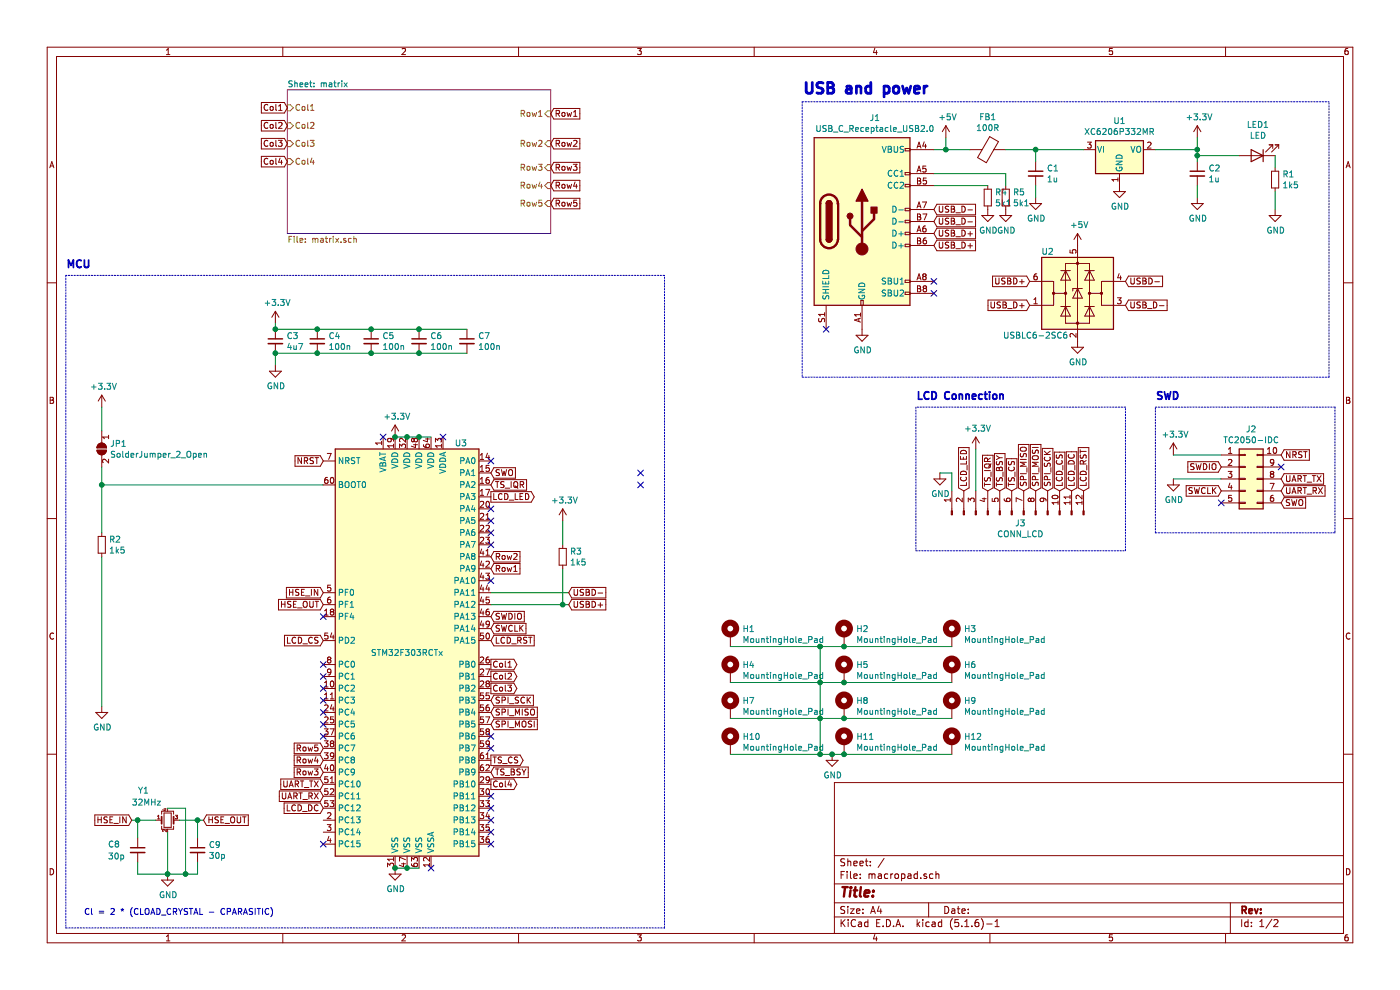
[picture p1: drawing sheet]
EESchema Schematic File Version 4
EELAYER 30 0
EELAYER END
$Descr A4 11693 8268
encoding utf-8
Sheet 1 2
Title ""
Date ""
Rev ""
Comp ""
Comment1 ""
Comment2 ""
Comment3 ""
Comment4 ""
$EndDescr
NoConn ~ 6900 2750
Wire Notes Line
	11100 3150 11100 850 
Wire Notes Line
	6700 3150 11100 3150
Wire Notes Line
	6700 850  6700 3150
$Comp
L Regulator_Linear:XC6206PxxxMR U1
U 1 1
P 9350 1250
F 0 "U1" H 9350 1492 50  0000 C CNN
F 1 "XC6206P332MR" H 9350 1401 50  0000 C CNN
F 2 "Package_TO_SOT_SMD:SOT-23" H 9350 1475 50  0001 C CIN
F 3 "https://www.torexsemi.com/file/xc6206/XC6206.pdf" H 9350 1250 50  0001 C CNN
	1    9350 1250
	1    0    0    -1  
$EndComp
Wire Wire Line
	10650 1600 10650 1750
$Comp
L power:GND #PWR06
U 1 1
P 10650 1750
F 0 "#PWR06" H 10650 1500 50  0001 C CNN
F 1 "GND" H 10655 1577 50  0000 C CNN
F 2 "" H 10650 1750 50  0001 C CNN
F 3 "" H 10650 1750 50  0001 C CNN
	1    10650 1750
	1    0    0    -1  
$EndComp
Wire Wire Line
	10650 1300 10650 1400
$Comp
L Device:R_Small R1
U 1 1
P 10650 1500
F 0 "R1" H 10709 1546 50  0000 L CNN
F 1 "1k5" H 10709 1455 50  0000 L CNN
F 2 "Resistor_SMD:R_0603_1608Metric_Pad1.05x0.95mm_HandSolder" H 10650 1500 50  0001 C CNN
F 3 "~" H 10650 1500 50  0001 C CNN
	1    10650 1500
	1    0    0    -1  
$EndComp
$Comp
L Device:LED LED1
U 1 1
P 10500 1300
F 0 "LED1" H 10493 1045 50  0000 C CNN
F 1 "LED" H 10493 1136 50  0000 C CNN
F 2 "LED_SMD:LED_0603_1608Metric_Pad1.05x0.95mm_HandSolder" H 10500 1300 50  0001 C CNN
F 3 "~" H 10500 1300 50  0001 C CNN
	1    10500 1300
	-1   0    0    1   
$EndComp
Wire Wire Line
	10000 1300 10000 1350
Connection ~ 10000 1300
Wire Wire Line
	10000 1300 10350 1300
$Comp
L power:GND #PWR05
U 1 1
P 10000 1650
F 0 "#PWR05" H 10000 1400 50  0001 C CNN
F 1 "GND" H 10005 1477 50  0000 C CNN
F 2 "" H 10000 1650 50  0001 C CNN
F 3 "" H 10000 1650 50  0001 C CNN
	1    10000 1650
	1    0    0    -1  
$EndComp
Wire Wire Line
	10000 1550 10000 1650
$Comp
L Device:C_Small C2
U 1 1
P 10000 1450
F 0 "C2" H 10092 1496 50  0000 L CNN
F 1 "1u" H 10092 1405 50  0000 L CNN
F 2 "Capacitor_SMD:C_0603_1608Metric_Pad1.05x0.95mm_HandSolder" H 10000 1450 50  0001 C CNN
F 3 "~" H 10000 1450 50  0001 C CNN
	1    10000 1450
	1    0    0    -1  
$EndComp
Wire Wire Line
	10000 1250 10000 1300
Wire Wire Line
	9650 1250 10000 1250
$Comp
L power:GND #PWR03
U 1 1
P 9350 1550
F 0 "#PWR03" H 9350 1300 50  0001 C CNN
F 1 "GND" H 9355 1377 50  0000 C CNN
F 2 "" H 9350 1550 50  0001 C CNN
F 3 "" H 9350 1550 50  0001 C CNN
	1    9350 1550
	1    0    0    -1  
$EndComp
$Comp
L power:GND #PWR04
U 1 1
P 8650 1650
F 0 "#PWR04" H 8650 1400 50  0001 C CNN
F 1 "GND" H 8655 1477 50  0000 C CNN
F 2 "" H 8650 1650 50  0001 C CNN
F 3 "" H 8650 1650 50  0001 C CNN
	1    8650 1650
	1    0    0    -1  
$EndComp
Wire Wire Line
	8650 1550 8650 1650
Wire Wire Line
	8650 1250 8650 1350
Connection ~ 8650 1250
Wire Wire Line
	8400 1250 8650 1250
$Comp
L Device:C_Small C1
U 1 1
P 8650 1450
F 0 "C1" H 8742 1496 50  0000 L CNN
F 1 "1u" H 8742 1405 50  0000 L CNN
F 2 "Capacitor_SMD:C_0603_1608Metric_Pad1.05x0.95mm_HandSolder" H 8650 1450 50  0001 C CNN
F 3 "~" H 8650 1450 50  0001 C CNN
	1    8650 1450
	1    0    0    -1  
$EndComp
$Comp
L Device:Ferrite_Bead FB1
U 1 1
P 8250 1250
F 0 "FB1" V 7976 1250 50  0000 C CNN
F 1 "100R" V 8067 1250 50  0000 C CNN
F 2 "Inductor_SMD:L_0805_2012Metric_Pad1.15x1.40mm_HandSolder" V 8180 1250 50  0001 C CNN
F 3 "~" H 8250 1250 50  0001 C CNN
	1    8250 1250
	0    1    1    0   
$EndComp
$Comp
L power:+5V #PWR07
U 1 1
P 9000 2050
F 0 "#PWR07" H 9000 1900 50  0001 C CNN
F 1 "+5V" H 9015 2223 50  0000 C CNN
F 2 "" H 9000 2050 50  0001 C CNN
F 3 "" H 9000 2050 50  0001 C CNN
	1    9000 2050
	1    0    0    -1  
$EndComp
Text GLabel 8600 2550 0    50   Input ~ 0
USB_D+
Text GLabel 7800 1950 2    50   Input ~ 0
USB_D+
Text GLabel 9400 2550 2    50   Input ~ 0
USB_D-
Text GLabel 7800 1750 2    50   Input ~ 0
USB_D-
$Comp
L power:GND #PWR010
U 1 1
P 9000 2850
F 0 "#PWR010" H 9000 2600 50  0001 C CNN
F 1 "GND" H 9005 2677 50  0000 C CNN
F 2 "" H 9000 2850 50  0001 C CNN
F 3 "" H 9000 2850 50  0001 C CNN
	1    9000 2850
	1    0    0    -1  
$EndComp
Text GLabel 8600 2350 0    50   Input ~ 0
USBD+
Text GLabel 9400 2350 2    50   Input ~ 0
USBD-
$Comp
L power:GND #PWR09
U 1 1
P 7200 2750
F 0 "#PWR09" H 7200 2500 50  0001 C CNN
F 1 "GND" H 7205 2577 50  0000 C CNN
F 2 "" H 7200 2750 50  0001 C CNN
F 3 "" H 7200 2750 50  0001 C CNN
	1    7200 2750
	1    0    0    -1  
$EndComp
$Comp
L Power_Protection:USBLC6-2SC6 U2
U 1 1
P 9000 2450
F 0 "U2" H 8750 2800 50  0000 C CNN
F 1 "USBLC6-2SC6" H 8650 2100 50  0000 C CNN
F 2 "Package_TO_SOT_SMD:SOT-23-6" H 9000 1950 50  0001 C CNN
F 3 "https://www.st.com/resource/en/datasheet/usblc6-2.pdf" H 9200 2800 50  0001 C CNN
	1    9000 2450
	1    0    0    -1  
$EndComp
Text Notes 6700 800  0    90   ~ 18
USB and power
$Comp
L power:+3.3V #PWR02
U 1 1
P 10000 1150
F 0 "#PWR02" H 10000 1000 50  0001 C CNN
F 1 "+3.3V" H 10015 1323 50  0000 C CNN
F 2 "" H 10000 1150 50  0001 C CNN
F 3 "" H 10000 1150 50  0001 C CNN
	1    10000 1150
	1    0    0    -1  
$EndComp
Connection ~ 10000 1250
Wire Wire Line
	10000 1150 10000 1250
Wire Wire Line
	8650 1250 9050 1250
Text GLabel 7800 1850 2    50   Input ~ 0
USB_D-
Text GLabel 7800 2050 2    50   Input ~ 0
USB_D+
NoConn ~ 7800 2350
NoConn ~ 7800 2450
Wire Wire Line
	7800 1250 7900 1250
Wire Wire Line
	7900 1250 8100 1250
Connection ~ 7900 1250
Wire Wire Line
	7900 1150 7900 1250
$Comp
L power:+5V #PWR01
U 1 1
P 7900 1150
F 0 "#PWR01" H 7900 1000 50  0001 C CNN
F 1 "+5V" H 7915 1323 50  0000 C CNN
F 2 "" H 7900 1150 50  0001 C CNN
F 3 "" H 7900 1150 50  0001 C CNN
	1    7900 1150
	1    0    0    -1  
$EndComp
Wire Notes Line
	6700 850  11100 850 
Wire Notes Line
	9650 4450 9650 3400
Wire Notes Line
	11150 3400 11150 4450
Wire Notes Line
	9650 3400 11150 3400
Wire Notes Line
	9650 4450 11150 4450
NoConn ~ 10200 4200
NoConn ~ 10700 3900
Text GLabel 10200 4100 0    50   Input ~ 0
SWCLK
Text GLabel 10700 4200 2    50   Input ~ 0
SWO
Text GLabel 10700 3800 2    50   Input ~ 0
NRST
Wire Wire Line
	10200 4000 9800 4000
$Comp
L power:GND #PWR017
U 1 1
P 9800 4000
F 0 "#PWR017" H 9800 3750 50  0001 C CNN
F 1 "GND" H 9805 3827 50  0000 C CNN
F 2 "" H 9800 4000 50  0001 C CNN
F 3 "" H 9800 4000 50  0001 C CNN
	1    9800 4000
	1    0    0    -1  
$EndComp
Text GLabel 10700 4100 2    50   Input ~ 0
UART_RX
Text GLabel 10700 4000 2    50   Input ~ 0
UART_TX
Text GLabel 10200 3900 0    50   Input ~ 0
SWDIO
Wire Wire Line
	9800 3800 10200 3800
$Comp
L power:+3.3V #PWR015
U 1 1
P 9800 3800
F 0 "#PWR015" H 9800 3650 50  0001 C CNN
F 1 "+3.3V" H 9815 3973 50  0000 C CNN
F 2 "" H 9800 3800 50  0001 C CNN
F 3 "" H 9800 3800 50  0001 C CNN
	1    9800 3800
	1    0    0    -1  
$EndComp
$Comp
L Connector_Generic:Conn_02x05_Counter_Clockwise J2
U 1 1
P 10400 4000
F 0 "J2" H 10450 4417 50  0000 C CNN
F 1 "TC2050-IDC" H 10450 4326 50  0000 C CNN
F 2 "Connector:Tag-Connect_TC2050-IDC-FP_2x05_P1.27mm_Vertical" H 10400 4000 50  0001 C CNN
F 3 "~" H 10400 4000 50  0001 C CNN
	1    10400 4000
	1    0    0    -1  
$EndComp
Text Notes 9650 3350 0    62   ~ 12
SWD
$Comp
L power:GND #PWR?
U 1 1
P 3300 7250
AR Path="/5FD67879/5FDD554E" Ref="#PWR?"  Part="1" 
AR Path="/5FDD554E" Ref="#PWR021"  Part="1" 
F 0 "#PWR021" H 3300 7000 50  0001 C CNN
F 1 "GND" H 3305 7077 50  0000 C CNN
F 2 "" H 3300 7250 50  0001 C CNN
F 3 "" H 3300 7250 50  0001 C CNN
	1    3300 7250
	1    0    0    -1  
$EndComp
$Comp
L power:+3.3V #PWR?
U 1 1
P 3300 3650
AR Path="/5FD67879/5FDD5555" Ref="#PWR?"  Part="1" 
AR Path="/5FDD5555" Ref="#PWR013"  Part="1" 
F 0 "#PWR013" H 3300 3500 50  0001 C CNN
F 1 "+3.3V" H 3315 3823 50  0000 C CNN
F 2 "" H 3300 3650 50  0001 C CNN
F 3 "" H 3300 3650 50  0001 C CNN
	1    3300 3650
	1    0    0    -1  
$EndComp
Text GLabel 4750 5050 2    50   Input ~ 0
USBD+
Text GLabel 4750 4950 2    50   Input ~ 0
USBD-
Text GLabel 4100 5250 2    50   Input ~ 0
SWCLK
Text GLabel 4100 5150 2    50   Input ~ 0
SWDIO
Text GLabel 4100 5850 2    50   Input ~ 0
SPI_SCK
Text GLabel 4100 5950 2    50   Input ~ 0
SPI_MISO
Text GLabel 4100 6050 2    50   Input ~ 0
SPI_MOSI
Text GLabel 4100 4750 2    50   Input ~ 0
Row1
Text GLabel 4100 4650 2    50   Input ~ 0
Row2
Text GLabel 2700 6450 0    50   Input ~ 0
Row3
Text GLabel 2700 6350 0    50   Input ~ 0
Row4
Text GLabel 4100 5550 2    50   Output ~ 0
Col1
Text GLabel 4100 5650 2    50   Output ~ 0
Col2
Text GLabel 4100 5750 2    50   Output ~ 0
Col3
Text GLabel 4100 6550 2    50   Output ~ 0
Col4
Text GLabel 2700 5350 0    50   Input ~ 0
LCD_CS
Text GLabel 4100 5350 2    50   Input ~ 0
LCD_RST
$Comp
L Device:C_Small C?
U 1 1
P 2300 2850
AR Path="/5FD67879/5FDD5575" Ref="C?"  Part="1" 
AR Path="/5FDD5575" Ref="C3"  Part="1" 
F 0 "C3" H 2392 2896 50  0000 L CNN
F 1 "4u7" H 2392 2805 50  0000 L CNN
F 2 "Capacitor_SMD:C_0603_1608Metric_Pad1.05x0.95mm_HandSolder" H 2300 2850 50  0001 C CNN
F 3 "~" H 2300 2850 50  0001 C CNN
	1    2300 2850
	1    0    0    -1  
$EndComp
$Comp
L Device:C_Small C?
U 1 1
P 2650 2850
AR Path="/5FD67879/5FDD557B" Ref="C?"  Part="1" 
AR Path="/5FDD557B" Ref="C4"  Part="1" 
F 0 "C4" H 2742 2896 50  0000 L CNN
F 1 "100n" H 2742 2805 50  0000 L CNN
F 2 "Capacitor_SMD:C_0603_1608Metric_Pad1.05x0.95mm_HandSolder" H 2650 2850 50  0001 C CNN
F 3 "~" H 2650 2850 50  0001 C CNN
	1    2650 2850
	1    0    0    -1  
$EndComp
$Comp
L Device:C_Small C?
U 1 1
P 3100 2850
AR Path="/5FD67879/5FDD5581" Ref="C?"  Part="1" 
AR Path="/5FDD5581" Ref="C5"  Part="1" 
F 0 "C5" H 3192 2896 50  0000 L CNN
F 1 "100n" H 3192 2805 50  0000 L CNN
F 2 "Capacitor_SMD:C_0603_1608Metric_Pad1.05x0.95mm_HandSolder" H 3100 2850 50  0001 C CNN
F 3 "~" H 3100 2850 50  0001 C CNN
	1    3100 2850
	1    0    0    -1  
$EndComp
$Comp
L Device:C_Small C?
U 1 1
P 3500 2850
AR Path="/5FD67879/5FDD5587" Ref="C?"  Part="1" 
AR Path="/5FDD5587" Ref="C6"  Part="1" 
F 0 "C6" H 3592 2896 50  0000 L CNN
F 1 "100n" H 3592 2805 50  0000 L CNN
F 2 "Capacitor_SMD:C_0603_1608Metric_Pad1.05x0.95mm_HandSolder" H 3500 2850 50  0001 C CNN
F 3 "~" H 3500 2850 50  0001 C CNN
	1    3500 2850
	1    0    0    -1  
$EndComp
$Comp
L Device:C_Small C?
U 1 1
P 3900 2850
AR Path="/5FD67879/5FDD558D" Ref="C?"  Part="1" 
AR Path="/5FDD558D" Ref="C7"  Part="1" 
F 0 "C7" H 3992 2896 50  0000 L CNN
F 1 "100n" H 3992 2805 50  0000 L CNN
F 2 "Capacitor_SMD:C_0603_1608Metric_Pad1.05x0.95mm_HandSolder" H 3900 2850 50  0001 C CNN
F 3 "~" H 3900 2850 50  0001 C CNN
	1    3900 2850
	1    0    0    -1  
$EndComp
$Comp
L power:GND #PWR?
U 1 1
P 2300 3050
AR Path="/5FD67879/5FDD5593" Ref="#PWR?"  Part="1" 
AR Path="/5FDD5593" Ref="#PWR011"  Part="1" 
F 0 "#PWR011" H 2300 2800 50  0001 C CNN
F 1 "GND" H 2305 2877 50  0000 C CNN
F 2 "" H 2300 3050 50  0001 C CNN
F 3 "" H 2300 3050 50  0001 C CNN
	1    2300 3050
	1    0    0    -1  
$EndComp
Wire Wire Line
	2300 2950 2300 3050
$Comp
L power:+3.3V #PWR?
U 1 1
P 2300 2700
AR Path="/5FD67879/5FDD559A" Ref="#PWR?"  Part="1" 
AR Path="/5FDD559A" Ref="#PWR08"  Part="1" 
F 0 "#PWR08" H 2300 2550 50  0001 C CNN
F 1 "+3.3V" H 2315 2873 50  0000 C CNN
F 2 "" H 2300 2700 50  0001 C CNN
F 3 "" H 2300 2700 50  0001 C CNN
	1    2300 2700
	1    0    0    -1  
$EndComp
Wire Wire Line
	2300 2700 2300 2750
Wire Wire Line
	2300 2750 2650 2750
Connection ~ 2300 2750
Wire Wire Line
	2300 2950 2650 2950
Connection ~ 2300 2950
Wire Wire Line
	2650 2750 3100 2750
Connection ~ 2650 2750
Wire Wire Line
	2650 2950 3100 2950
Connection ~ 2650 2950
Wire Wire Line
	3100 2950 3500 2950
Connection ~ 3100 2950
Wire Wire Line
	3100 2750 3500 2750
Connection ~ 3100 2750
Wire Wire Line
	3500 2750 3900 2750
Connection ~ 3500 2750
Wire Wire Line
	3500 2950 3900 2950
Connection ~ 3500 2950
$Comp
L Device:R_Small R?
U 1 1
P 850 4550
AR Path="/5FD67879/5FDD55B1" Ref="R?"  Part="1" 
AR Path="/5FDD55B1" Ref="R2"  Part="1" 
F 0 "R2" H 909 4596 50  0000 L CNN
F 1 "1k5" H 909 4505 50  0000 L CNN
F 2 "Resistor_SMD:R_0603_1608Metric_Pad1.05x0.95mm_HandSolder" H 850 4550 50  0001 C CNN
F 3 "~" H 850 4550 50  0001 C CNN
	1    850  4550
	1    0    0    -1  
$EndComp
Wire Wire Line
	850  4050 850  4450
$Comp
L power:GND #PWR?
U 1 1
P 850 5900
AR Path="/5FD67879/5FDD55B9" Ref="#PWR?"  Part="1" 
AR Path="/5FDD55B9" Ref="#PWR019"  Part="1" 
F 0 "#PWR019" H 850 5650 50  0001 C CNN
F 1 "GND" H 855 5727 50  0000 C CNN
F 2 "" H 850 5900 50  0001 C CNN
F 3 "" H 850 5900 50  0001 C CNN
	1    850  5900
	1    0    0    -1  
$EndComp
$Comp
L Jumper:SolderJumper_2_Open JP?
U 1 1
P 850 3750
AR Path="/5FD67879/5FDD55BF" Ref="JP?"  Part="1" 
AR Path="/5FDD55BF" Ref="JP1"  Part="1" 
F 0 "JP1" V 804 3818 50  0000 L CNN
F 1 "SolderJumper_2_Open" V 895 3818 50  0000 L CNN
F 2 "Jumper:SolderJumper-2_P1.3mm_Open_TrianglePad1.0x1.5mm" H 850 3750 50  0001 C CNN
F 3 "~" H 850 3750 50  0001 C CNN
	1    850  3750
	0    1    1    0   
$EndComp
Wire Wire Line
	850  3900 850  4050
Connection ~ 850  4050
Wire Wire Line
	850  3600 850  3400
$Comp
L power:+3.3V #PWR?
U 1 1
P 850 3400
AR Path="/5FD67879/5FDD55C8" Ref="#PWR?"  Part="1" 
AR Path="/5FDD55C8" Ref="#PWR012"  Part="1" 
F 0 "#PWR012" H 850 3250 50  0001 C CNN
F 1 "+3.3V" H 865 3573 50  0000 C CNN
F 2 "" H 850 3400 50  0001 C CNN
F 3 "" H 850 3400 50  0001 C CNN
	1    850  3400
	1    0    0    -1  
$EndComp
$Comp
L power:GND #PWR?
U 1 1
P 1400 7300
AR Path="/5FD67879/5FDD55CE" Ref="#PWR?"  Part="1" 
AR Path="/5FDD55CE" Ref="#PWR022"  Part="1" 
F 0 "#PWR022" H 1400 7050 50  0001 C CNN
F 1 "GND" H 1405 7127 50  0000 C CNN
F 2 "" H 1400 7300 50  0001 C CNN
F 3 "" H 1400 7300 50  0001 C CNN
	1    1400 7300
	1    0    0    -1  
$EndComp
$Comp
L Device:C_Small C?
U 1 1
P 1150 7100
AR Path="/5FD67879/5FDD55D4" Ref="C?"  Part="1" 
AR Path="/5FDD55D4" Ref="C8"  Part="1" 
F 0 "C8" H 900 7150 50  0000 L CNN
F 1 "30p" H 900 7050 50  0000 L CNN
F 2 "Capacitor_SMD:C_0603_1608Metric_Pad1.05x0.95mm_HandSolder" H 1150 7100 50  0001 C CNN
F 3 "~" H 1150 7100 50  0001 C CNN
	1    1150 7100
	1    0    0    -1  
$EndComp
$Comp
L Device:C_Small C?
U 1 1
P 1650 7100
AR Path="/5FD67879/5FDD55DA" Ref="C?"  Part="1" 
AR Path="/5FDD55DA" Ref="C9"  Part="1" 
F 0 "C9" H 1742 7146 50  0000 L CNN
F 1 "30p" H 1742 7055 50  0000 L CNN
F 2 "Capacitor_SMD:C_0603_1608Metric_Pad1.05x0.95mm_HandSolder" H 1650 7100 50  0001 C CNN
F 3 "~" H 1650 7100 50  0001 C CNN
	1    1650 7100
	1    0    0    -1  
$EndComp
Wire Wire Line
	850  4650 850  5900
$Comp
L Device:R_Small R?
U 1 1
P 4700 4650
AR Path="/5FD67879/5FDD55E1" Ref="R?"  Part="1" 
AR Path="/5FDD55E1" Ref="R3"  Part="1" 
F 0 "R3" H 4759 4696 50  0000 L CNN
F 1 "1k5" H 4759 4605 50  0000 L CNN
F 2 "Resistor_SMD:R_0603_1608Metric_Pad1.05x0.95mm_HandSolder" H 4700 4650 50  0001 C CNN
F 3 "~" H 4700 4650 50  0001 C CNN
	1    4700 4650
	1    0    0    -1  
$EndComp
Connection ~ 4700 5050
Wire Wire Line
	4700 5050 4750 5050
Wire Wire Line
	4700 4550 4700 4350
$Comp
L power:+3.3V #PWR?
U 1 1
P 4700 4350
AR Path="/5FD67879/5FDD55EA" Ref="#PWR?"  Part="1" 
AR Path="/5FDD55EA" Ref="#PWR018"  Part="1" 
F 0 "#PWR018" H 4700 4200 50  0001 C CNN
F 1 "+3.3V" H 4715 4523 50  0000 C CNN
F 2 "" H 4700 4350 50  0001 C CNN
F 3 "" H 4700 4350 50  0001 C CNN
	1    4700 4350
	1    0    0    -1  
$EndComp
Wire Wire Line
	4100 4950 4750 4950
Wire Wire Line
	4100 5050 4700 5050
Wire Wire Line
	4700 4750 4700 5050
Text GLabel 2700 3850 0    50   Input ~ 0
NRST
Text GLabel 2700 6250 0    50   Input ~ 0
Row5
Wire Notes Line
	5550 7750 5550 2300
Wire Notes Line
	5550 2300 550  2300
Wire Notes Line
	550  2300 550  7750
Wire Notes Line
	550  7750 5550 7750
Text Notes 550  2250 0    62   ~ 12
MCU
NoConn ~ 3200 3650
NoConn ~ 3700 3650
Text GLabel 4100 6450 2    50   Input ~ 0
TS_BSY
Text GLabel 4100 4150 2    50   Output ~ 0
LCD_LED
Text GLabel 4100 6350 2    50   Output ~ 0
TS_CS
Text GLabel 2700 6750 0    50   Input ~ 0
LCD_DC
$Comp
L Device:Crystal_GND24_Small Y?
U 1 1
P 1400 6850
AR Path="/5FD67879/5FDD5614" Ref="Y?"  Part="1" 
AR Path="/5FDD5614" Ref="Y1"  Part="1" 
F 0 "Y1" H 1150 7100 50  0000 L CNN
F 1 "32MHz" H 1100 7000 50  0000 L CNN
F 2 "Crystal:Crystal_SMD_7050-4Pin_7.0x5.0mm" H 1400 6850 50  0001 C CNN
F 3 "~" H 1400 6850 50  0001 C CNN
	1    1400 6850
	1    0    0    -1  
$EndComp
Wire Wire Line
	1150 7300 1400 7300
Connection ~ 1400 7300
Wire Wire Line
	1150 7000 1150 6850
Wire Wire Line
	1150 6850 1300 6850
Wire Wire Line
	1500 6850 1650 6850
Wire Wire Line
	1650 6850 1650 7000
Wire Wire Line
	1400 6750 1550 6750
Wire Wire Line
	1400 7300 1550 7300
Wire Wire Line
	1150 7200 1150 7300
Wire Wire Line
	1650 7200 1650 7300
Wire Wire Line
	1400 6950 1400 7300
Wire Wire Line
	1550 6750 1550 7300
Connection ~ 1550 7300
Wire Wire Line
	1550 7300 1650 7300
Text GLabel 2700 4950 0    50   Input ~ 0
HSE_IN
Text GLabel 1100 6850 0    50   Input ~ 0
HSE_IN
Text GLabel 2700 5050 0    50   Input ~ 0
HSE_OUT
Text GLabel 1700 6850 2    50   Input ~ 0
HSE_OUT
Wire Wire Line
	1700 6850 1650 6850
Connection ~ 1650 6850
Wire Wire Line
	1150 6850 1100 6850
Connection ~ 1150 6850
Text GLabel 2700 6550 0    50   Input ~ 0
UART_TX
Text GLabel 2700 6650 0    50   Input ~ 0
UART_RX
Text GLabel 4100 3950 2    50   Input ~ 0
SWO
NoConn ~ 5350 3950
NoConn ~ 4100 4850
NoConn ~ 4100 6150
NoConn ~ 4100 4250
NoConn ~ 2700 7050
NoConn ~ 4100 4550
NoConn ~ 2700 5150
NoConn ~ 3600 7250
NoConn ~ 4100 6950
NoConn ~ 4100 6850
NoConn ~ 4100 6750
NoConn ~ 4100 6650
NoConn ~ 4100 6250
NoConn ~ 5350 4050
Text Notes 700  7650 0    50   ~ 0
Cl = 2 * (CLOAD_CRYSTAL - CPARASITIC)
$Sheet
S 2400 750  2200 1200
U 5FDDF609
F0 "matrix" 50
F1 "matrix.sch" 50
F2 "Col1" I L 2400 900 50 
F3 "Col2" I L 2400 1050 50 
F4 "Col3" I L 2400 1200 50 
F5 "Col4" I L 2400 1350 50 
F6 "Row1" I R 4600 950 50 
F7 "Row2" I R 4600 1200 50 
F8 "Row3" I R 4600 1400 50 
F9 "Row4" I R 4600 1550 50 
F10 "Row5" I R 4600 1700 50 
$EndSheet
Text GLabel 9050 4100 1    50   Input ~ 0
LCD_RST
Text GLabel 8950 4100 1    50   Input ~ 0
LCD_DC
Text GLabel 8850 4100 1    50   Input ~ 0
LCD_CS
Text GLabel 8750 4100 1    50   Input ~ 0
SPI_SCK
Text GLabel 8650 4100 1    50   Input ~ 0
SPI_MOSI
$Comp
L Connector:Conn_01x12_Male J?
U 1 1
P 8450 4300
AR Path="/5FD67879/5FE38D4F" Ref="J?"  Part="1" 
AR Path="/5FE38D4F" Ref="J3"  Part="1" 
F 0 "J3" V 8377 4228 50  0000 C CNN
F 1 "CONN_LCD" V 8286 4228 50  0000 C CNN
F 2 "Connector_PinHeader_2.54mm:PinHeader_1x12_P2.54mm_Vertical" H 8450 4300 50  0001 C CNN
F 3 "~" H 8450 4300 50  0001 C CNN
	1    8450 4300
	0    -1   -1   0   
$EndComp
Text GLabel 8550 4100 1    50   Input ~ 0
SPI_MISO
Text GLabel 8450 4100 1    50   Input ~ 0
TS_CS
Text GLabel 8350 4100 1    50   Input ~ 0
TS_BSY
Text GLabel 8050 4100 1    50   Input ~ 0
LCD_LED
$Comp
L power:+3.3V #PWR?
U 1 1
P 8150 3750
AR Path="/5FD67879/5FE38D59" Ref="#PWR?"  Part="1" 
AR Path="/5FE38D59" Ref="#PWR014"  Part="1" 
F 0 "#PWR014" H 8150 3600 50  0001 C CNN
F 1 "+3.3V" H 8165 3923 50  0000 C CNN
F 2 "" H 8150 3750 50  0001 C CNN
F 3 "" H 8150 3750 50  0001 C CNN
	1    8150 3750
	1    0    0    -1  
$EndComp
$Comp
L power:GND #PWR?
U 1 1
P 7850 3950
AR Path="/5FD67879/5FE38D5F" Ref="#PWR?"  Part="1" 
AR Path="/5FE38D5F" Ref="#PWR016"  Part="1" 
F 0 "#PWR016" H 7850 3700 50  0001 C CNN
F 1 "GND" H 7855 3777 50  0000 C CNN
F 2 "" H 7850 3950 50  0001 C CNN
F 3 "" H 7850 3950 50  0001 C CNN
	1    7850 3950
	1    0    0    -1  
$EndComp
Wire Wire Line
	7850 3950 7950 3950
Wire Wire Line
	7950 3950 7950 4100
Wire Wire Line
	8150 3750 8150 4100
Wire Notes Line
	7650 3400 7650 4600
Wire Notes Line
	7650 4600 9400 4600
Wire Notes Line
	9400 4600 9400 3400
Wire Notes Line
	9400 3400 7650 3400
Text Notes 7650 3350 0    62   ~ 12
LCD Connection
$Comp
L Mechanical:MountingHole_Pad H?
U 1 1
P 6100 5300
AR Path="/5FD67879/5FE47164" Ref="H?"  Part="1" 
AR Path="/5FE47164" Ref="H1"  Part="1" 
F 0 "H1" H 6200 5349 50  0000 L CNN
F 1 "MountingHole_Pad" H 6200 5258 50  0000 L CNN
F 2 "MountingHole:MountingHole_2.2mm_M2_Pad_Via" H 6100 5300 50  0001 C CNN
F 3 "~" H 6100 5300 50  0001 C CNN
	1    6100 5300
	1    0    0    -1  
$EndComp
$Comp
L Mechanical:MountingHole_Pad H?
U 1 1
P 7050 6200
AR Path="/5FD67879/5FE4716A" Ref="H?"  Part="1" 
AR Path="/5FE4716A" Ref="H11"  Part="1" 
F 0 "H11" H 7150 6249 50  0000 L CNN
F 1 "MountingHole_Pad" H 7150 6158 50  0000 L CNN
F 2 "MountingHole:MountingHole_2.7mm_M2.5_Pad_Via" H 7050 6200 50  0001 C CNN
F 3 "~" H 7050 6200 50  0001 C CNN
	1    7050 6200
	1    0    0    -1  
$EndComp
$Comp
L Mechanical:MountingHole_Pad H?
U 1 1
P 7050 5900
AR Path="/5FD67879/5FE47170" Ref="H?"  Part="1" 
AR Path="/5FE47170" Ref="H8"  Part="1" 
F 0 "H8" H 7150 5949 50  0000 L CNN
F 1 "MountingHole_Pad" H 7150 5858 50  0000 L CNN
F 2 "MountingHole:MountingHole_2.7mm_M2.5_Pad_Via" H 7050 5900 50  0001 C CNN
F 3 "~" H 7050 5900 50  0001 C CNN
	1    7050 5900
	1    0    0    -1  
$EndComp
$Comp
L Mechanical:MountingHole_Pad H?
U 1 1
P 7050 5600
AR Path="/5FD67879/5FE47176" Ref="H?"  Part="1" 
AR Path="/5FE47176" Ref="H5"  Part="1" 
F 0 "H5" H 7150 5649 50  0000 L CNN
F 1 "MountingHole_Pad" H 7150 5558 50  0000 L CNN
F 2 "MountingHole:MountingHole_2.7mm_M2.5_Pad_Via" H 7050 5600 50  0001 C CNN
F 3 "~" H 7050 5600 50  0001 C CNN
	1    7050 5600
	1    0    0    -1  
$EndComp
$Comp
L Mechanical:MountingHole_Pad H?
U 1 1
P 7050 5300
AR Path="/5FD67879/5FE4717C" Ref="H?"  Part="1" 
AR Path="/5FE4717C" Ref="H2"  Part="1" 
F 0 "H2" H 7150 5349 50  0000 L CNN
F 1 "MountingHole_Pad" H 7150 5258 50  0000 L CNN
F 2 "MountingHole:MountingHole_2.2mm_M2_Pad_Via" H 7050 5300 50  0001 C CNN
F 3 "~" H 7050 5300 50  0001 C CNN
	1    7050 5300
	1    0    0    -1  
$EndComp
Wire Wire Line
	7050 5400 6850 5400
Wire Wire Line
	7050 5700 6850 5700
Wire Wire Line
	6850 5700 6850 5400
Connection ~ 6850 5400
Wire Wire Line
	6850 5400 6100 5400
Wire Wire Line
	7050 6000 6850 6000
Wire Wire Line
	6850 6000 6850 5700
Connection ~ 6850 5700
Wire Wire Line
	7050 6300 6950 6300
Wire Wire Line
	6850 6300 6850 6000
Connection ~ 6850 6000
$Comp
L power:GND #PWR?
U 1 1
P 6950 6300
AR Path="/5FD67879/5FE4718D" Ref="#PWR?"  Part="1" 
AR Path="/5FE4718D" Ref="#PWR020"  Part="1" 
F 0 "#PWR020" H 6950 6050 50  0001 C CNN
F 1 "GND" H 6955 6127 50  0000 C CNN
F 2 "" H 6950 6300 50  0001 C CNN
F 3 "" H 6950 6300 50  0001 C CNN
	1    6950 6300
	1    0    0    -1  
$EndComp
Connection ~ 6950 6300
Wire Wire Line
	6950 6300 6850 6300
$Comp
L Mechanical:MountingHole_Pad H?
U 1 1
P 6100 5600
AR Path="/5FD67879/5FE47195" Ref="H?"  Part="1" 
AR Path="/5FE47195" Ref="H4"  Part="1" 
F 0 "H4" H 6200 5649 50  0000 L CNN
F 1 "MountingHole_Pad" H 6200 5558 50  0000 L CNN
F 2 "MountingHole:MountingHole_2.2mm_M2_Pad_Via" H 6100 5600 50  0001 C CNN
F 3 "~" H 6100 5600 50  0001 C CNN
	1    6100 5600
	1    0    0    -1  
$EndComp
$Comp
L Mechanical:MountingHole_Pad H?
U 1 1
P 6100 5900
AR Path="/5FD67879/5FE4719B" Ref="H?"  Part="1" 
AR Path="/5FE4719B" Ref="H7"  Part="1" 
F 0 "H7" H 6200 5949 50  0000 L CNN
F 1 "MountingHole_Pad" H 6200 5858 50  0000 L CNN
F 2 "MountingHole:MountingHole_2.7mm_M2.5_Pad_Via" H 6100 5900 50  0001 C CNN
F 3 "~" H 6100 5900 50  0001 C CNN
	1    6100 5900
	1    0    0    -1  
$EndComp
$Comp
L Mechanical:MountingHole_Pad H?
U 1 1
P 6100 6200
AR Path="/5FD67879/5FE471A1" Ref="H?"  Part="1" 
AR Path="/5FE471A1" Ref="H10"  Part="1" 
F 0 "H10" H 6200 6249 50  0000 L CNN
F 1 "MountingHole_Pad" H 6200 6158 50  0000 L CNN
F 2 "MountingHole:MountingHole_2.7mm_M2.5_Pad_Via" H 6100 6200 50  0001 C CNN
F 3 "~" H 6100 6200 50  0001 C CNN
	1    6100 6200
	1    0    0    -1  
$EndComp
Wire Wire Line
	6850 6300 6100 6300
Connection ~ 6850 6300
Wire Wire Line
	6850 6000 6100 6000
Wire Wire Line
	6850 5700 6100 5700
$Comp
L Mechanical:MountingHole_Pad H?
U 1 1
P 7950 6200
AR Path="/5FD67879/5FE471AB" Ref="H?"  Part="1" 
AR Path="/5FE471AB" Ref="H12"  Part="1" 
F 0 "H12" H 8050 6249 50  0000 L CNN
F 1 "MountingHole_Pad" H 8050 6158 50  0000 L CNN
F 2 "MountingHole:MountingHole_2.7mm_M2.5_Pad_Via" H 7950 6200 50  0001 C CNN
F 3 "~" H 7950 6200 50  0001 C CNN
	1    7950 6200
	1    0    0    -1  
$EndComp
$Comp
L Mechanical:MountingHole_Pad H?
U 1 1
P 7950 5900
AR Path="/5FD67879/5FE471B1" Ref="H?"  Part="1" 
AR Path="/5FE471B1" Ref="H9"  Part="1" 
F 0 "H9" H 8050 5949 50  0000 L CNN
F 1 "MountingHole_Pad" H 8050 5858 50  0000 L CNN
F 2 "MountingHole:MountingHole_2.7mm_M2.5_Pad_Via" H 7950 5900 50  0001 C CNN
F 3 "~" H 7950 5900 50  0001 C CNN
	1    7950 5900
	1    0    0    -1  
$EndComp
$Comp
L Mechanical:MountingHole_Pad H?
U 1 1
P 7950 5600
AR Path="/5FD67879/5FE471B7" Ref="H?"  Part="1" 
AR Path="/5FE471B7" Ref="H6"  Part="1" 
F 0 "H6" H 8050 5649 50  0000 L CNN
F 1 "MountingHole_Pad" H 8050 5558 50  0000 L CNN
F 2 "MountingHole:MountingHole_2.7mm_M2.5_Pad_Via" H 7950 5600 50  0001 C CNN
F 3 "~" H 7950 5600 50  0001 C CNN
	1    7950 5600
	1    0    0    -1  
$EndComp
$Comp
L Mechanical:MountingHole_Pad H?
U 1 1
P 7950 5300
AR Path="/5FD67879/5FE471BD" Ref="H?"  Part="1" 
AR Path="/5FE471BD" Ref="H3"  Part="1" 
F 0 "H3" H 8050 5349 50  0000 L CNN
F 1 "MountingHole_Pad" H 8050 5258 50  0000 L CNN
F 2 "MountingHole:MountingHole_2.2mm_M2_Pad_Via" H 7950 5300 50  0001 C CNN
F 3 "~" H 7950 5300 50  0001 C CNN
	1    7950 5300
	1    0    0    -1  
$EndComp
Wire Wire Line
	7050 5400 7950 5400
Connection ~ 7050 5400
Wire Wire Line
	7050 5700 7950 5700
Connection ~ 7050 5700
Wire Wire Line
	7050 6000 7950 6000
Connection ~ 7050 6000
Wire Wire Line
	7950 6300 7050 6300
Connection ~ 7050 6300
Text GLabel 2400 900  0    50   Input ~ 0
Col1
Text GLabel 2400 1050 0    50   Input ~ 0
Col2
Text GLabel 2400 1200 0    50   Input ~ 0
Col3
Text GLabel 2400 1350 0    50   Input ~ 0
Col4
Text GLabel 4600 950  2    50   Input ~ 0
Row1
Text GLabel 4600 1200 2    50   Input ~ 0
Row2
Text GLabel 4600 1400 2    50   Input ~ 0
Row3
Text GLabel 4600 1550 2    50   Input ~ 0
Row4
Text GLabel 4600 1700 2    50   Input ~ 0
Row5
NoConn ~ 2700 5750
NoConn ~ 2700 5850
NoConn ~ 4100 4450
NoConn ~ 4100 7050
NoConn ~ 2700 6050
NoConn ~ 2700 5950
NoConn ~ 4100 3850
NoConn ~ 2700 6150
NoConn ~ 4100 4350
Text GLabel 4100 4050 2    50   Input ~ 0
TS_IQR
Text GLabel 8250 4100 1    50   Input ~ 0
TS_IQR
NoConn ~ 2700 5650
NoConn ~ 2700 5550
$Comp
L MCU_ST_STM32F3:STM32F303RCTx U?
U 1 1
P 3400 5450
AR Path="/5FD67879/5FDD556C" Ref="U?"  Part="1" 
AR Path="/5FDD556C" Ref="U3"  Part="1" 
F 0 "U3" H 3850 7200 50  0000 C CNN
F 1 "STM32F303RCTx" H 3400 5450 50  0000 C CNN
F 2 "Package_QFP:LQFP-64_10x10mm_P0.5mm" H 2800 3750 50  0001 R CNN
F 3 "http://www.st.com/st-web-ui/static/active/en/resource/technical/document/datasheet/DM00058181.pdf" H 3400 5450 50  0001 C CNN
	1    3400 5450
	1    0    0    -1  
$EndComp
Connection ~ 3300 3650
Connection ~ 3400 3650
Connection ~ 3500 3650
Connection ~ 3300 7250
Connection ~ 3400 7250
Wire Wire Line
	850  4050 2700 4050
Wire Wire Line
	3300 3650 3400 3650
Wire Wire Line
	3400 7250 3500 7250
Wire Wire Line
	3300 7250 3400 7250
Wire Wire Line
	3500 3650 3600 3650
Wire Wire Line
	3400 3650 3500 3650
$Comp
L Device:R_Small R4
U 1 1
P 8250 1650
F 0 "R4" H 8309 1696 50  0000 L CNN
F 1 "5k1" H 8309 1605 50  0000 L CNN
F 2 "Resistor_SMD:R_0402_1005Metric" H 8250 1650 50  0001 C CNN
F 3 "~" H 8250 1650 50  0001 C CNN
	1    8250 1650
	1    0    0    -1  
$EndComp
$Comp
L Device:R_Small R5
U 1 1
P 8400 1650
F 0 "R5" H 8459 1696 50  0000 L CNN
F 1 "5k1" H 8459 1605 50  0000 L CNN
F 2 "Resistor_SMD:R_0402_1005Metric" H 8400 1650 50  0001 C CNN
F 3 "~" H 8400 1650 50  0001 C CNN
	1    8400 1650
	1    0    0    -1  
$EndComp
$Comp
L Connector:USB_C_Receptacle_USB2.0 J1
U 1 1
P 7200 1850
F 0 "J1" H 7307 2717 50  0000 C CNN
F 1 "USB_C_Receptacle_USB2.0" H 7307 2626 50  0000 C CNN
F 2 "Connector_USB:USB_C_Receptacle_GCT_USB4085" H 7350 1850 50  0001 C CNN
F 3 "https://www.usb.org/sites/default/files/documents/usb_type-c.zip" H 7350 1850 50  0001 C CNN
	1    7200 1850
	1    0    0    -1  
$EndComp
Wire Wire Line
	7800 1450 8400 1450
Wire Wire Line
	8400 1450 8400 1550
Wire Wire Line
	8250 1550 7800 1550
$Comp
L power:GND #PWR023
U 1 1
P 8250 1750
F 0 "#PWR023" H 8250 1500 50  0001 C CNN
F 1 "GND" H 8255 1577 50  0000 C CNN
F 2 "" H 8250 1750 50  0001 C CNN
F 3 "" H 8250 1750 50  0001 C CNN
	1    8250 1750
	1    0    0    -1  
$EndComp
$Comp
L power:GND #PWR024
U 1 1
P 8400 1750
F 0 "#PWR024" H 8400 1500 50  0001 C CNN
F 1 "GND" H 8405 1577 50  0000 C CNN
F 2 "" H 8400 1750 50  0001 C CNN
F 3 "" H 8400 1750 50  0001 C CNN
	1    8400 1750
	1    0    0    -1  
$EndComp
$EndSCHEMATC
